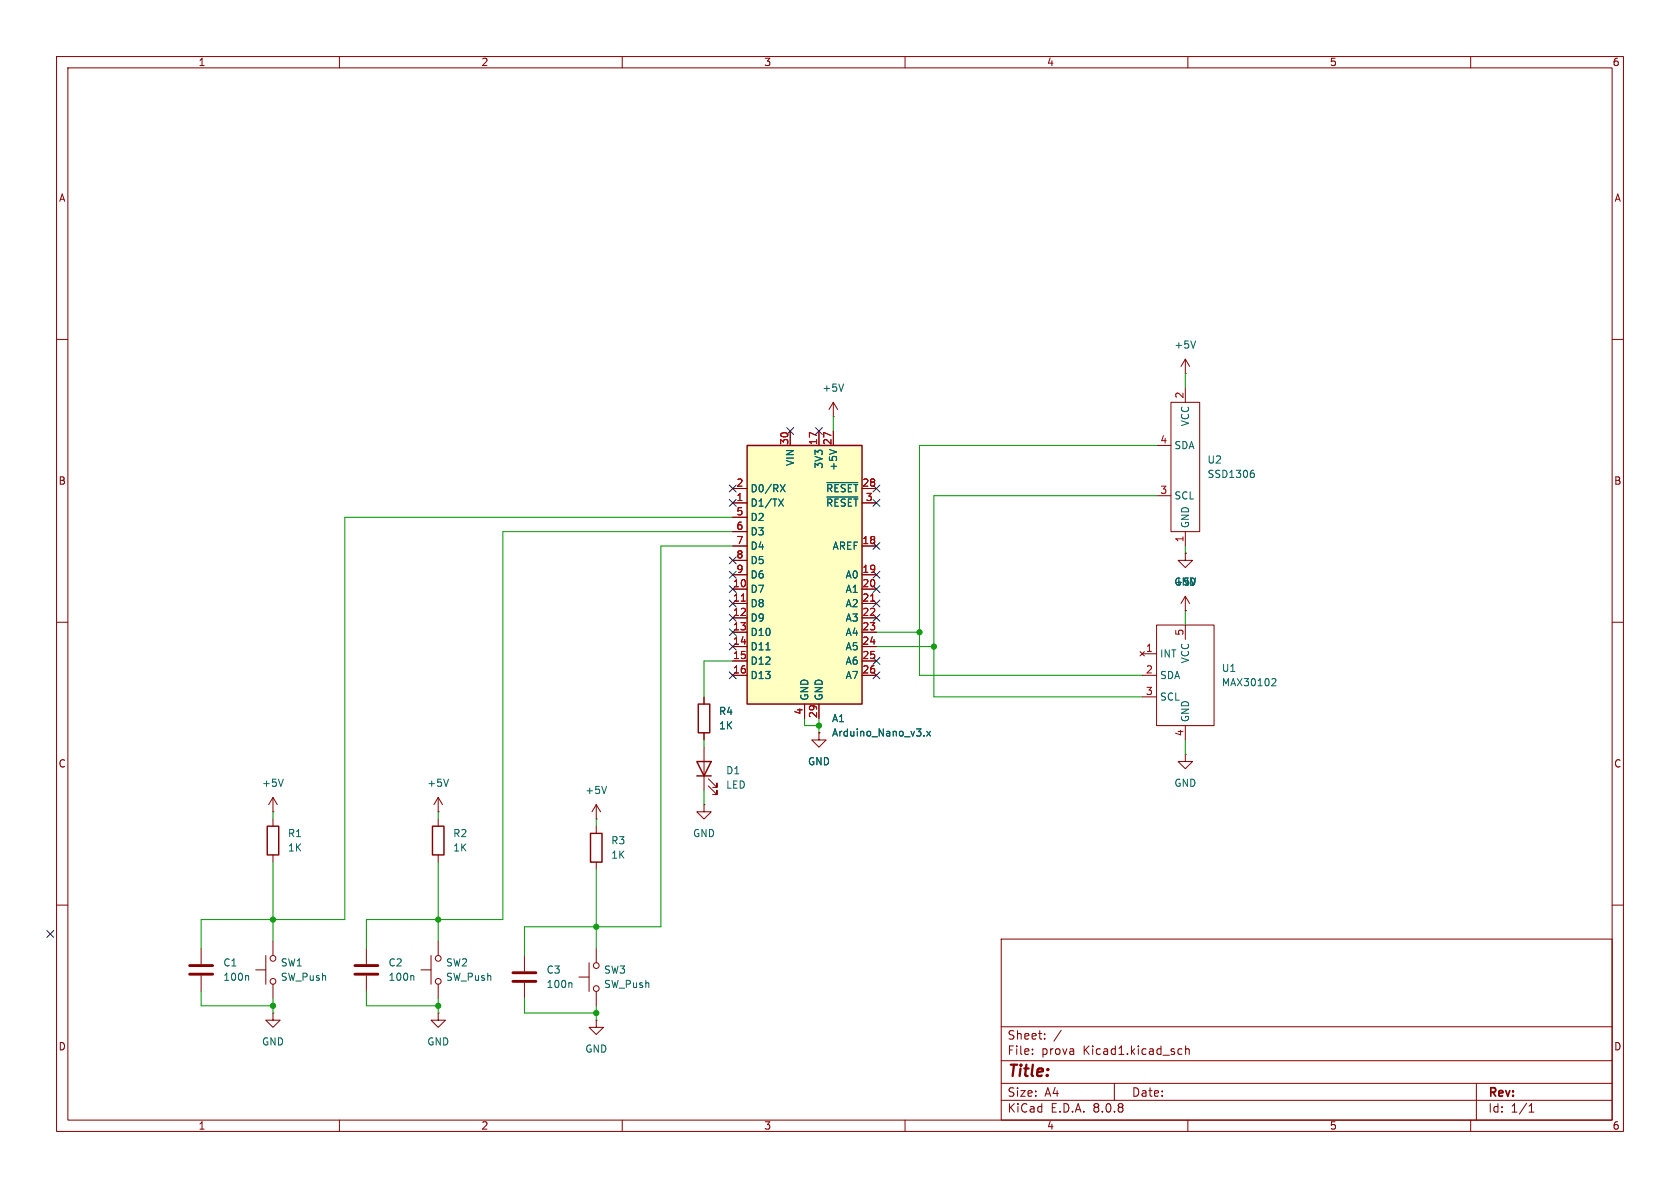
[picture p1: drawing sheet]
<svg xmlns="http://www.w3.org/2000/svg" width="297mm" height="210mm" viewBox="0 0 297 210" stroke-linecap="round" stroke-linejoin="round" font-family="sans-serif">
<g fill="none" stroke="#840000" stroke-width=".18">
<path d="M10 10h277v190h-277zM12 12h273v186h-273zM60 10v2M110 10v2M160 10v2M210 10v2M260 10v2M10 60h2M285 60h2M10 110h2M285 110h2M144.8 129.5v1.3h1.2l-1.2 1.3-1.3-1.3h1.3"/>
<path d="M144.8 129.5h.1M77.5 144.8v1.3M77.5 151.1v1.3M10 160h2M35.6 167.6v2.8M35.6 172.5v2.8M177 166h108v32h-108zM285 160h2M60 198v2M110 198v2M160 198v2M177 194.5h108"/>
<path d="M177 191.5h108M177 187.5h108M177 181.5h108M182.5 186.3v.1M182.5 185.5v.1M184.7 183.6v.1M184.7 182.8v.1M187.6 182.1l-1.3 2M197 191.5v3M208.3 186.3l.2 .1 .5-.1M209 185.5l-.5-.1-.2 .1M209.6 185.5l.2-.1 .4 .1v.9"/>
<path d="M209.6 184.9v1.5M210 198v2M260 198v2M261 191.5v6.5M270.3 196.6h.9M270.3 195.5l.4-.4v1.5"/>
</g>
<path d="M33.5 172.2h4.1M33.5 170.7h4.1" fill="none" stroke="#840000" stroke-width=".51"/>
<path d="M43.8 172.5l.2 .1v.7" fill="none" stroke="#006464" stroke-width=".18"/>
<path d="M76.5 146.1h2v5h-2z" fill="none" stroke="#840000" stroke-width=".25"/>
<path d="M132.1 78.7h20.3v45.8h-20.3z" fill="#ffffc2"/>
<path d="M132.1 78.7h20.3v45.8h-20.3zM123.2 134.6h2.5l-1.2 2.6zM123.2 137.2h2.5M123.4 124.5h2.1v5h-2.1zM47.2 146.1h2.1v5h-2.1zM104.4 147.3h2v5.1h-2z" fill="none" stroke="#840000" stroke-width=".25"/>
<g fill="none" stroke="#840000" stroke-width=".18">
<path d="M139.7 76.2v2.5M144.8 76.2v2.5M147.3 73.7h.1M147.3 71.1v2.6M147.3 76.2v2.5M147.3 71.1l-.7 1.3M147.3 71.1l.8 1.3M204.5 78.7h2.5M207 71.1h5.1v22.9h-5.1zM209.5 66h.1M209.5 63.5v2.5M209.5 68.6v2.5"/>
<path d="M209.5 63.5l-.7 1.3M209.5 63.5l.8 1.3M129.5 88.9h2.6M129.5 96.5h2.6M129.5 86.4h2.6M129.5 91.4h2.6M129.5 94h2.6M129.5 99.1h2.6M152.4 88.9h2.5M152.4 96.5h2.5M152.4 86.4h2.5M204.5 87.6h2.5"/>
<path d="M209.5 97.8v1.3h1.3l-1.3 1.2-1.2-1.2h1.2M209.5 97.8h.1M209.5 94v2.5M129.5 104.1h2.6M129.5 106.7h2.6M129.5 109.2h2.6M129.5 111.8h2.6M129.5 114.3h2.6M129.5 116.8h2.6M129.5 119.4h2.6M129.5 101.6h2.6M152.4 104.1h2.5"/>
<path d="M152.4 106.7h2.5M152.4 109.2h2.5M152.4 111.8h2.5M152.4 114.3h2.5M152.4 116.8h2.5M152.4 119.4h2.5M152.4 101.6h2.5M201.5 115.2l.8 .8M201.9 119.4h2.6M201.9 115.6h2.6M202.3 115.2l-.8 .8M204.5 110.5h10.1v17.8h-10.1z"/>
<path d="M209.5 108h.1M209.5 105.4v2.6M209.5 110.5v2.5M209.5 105.4l-.7 1.3M209.5 105.4l.8 1.3M124.5 123.2v1.3M124.5 129.5v1.3M124.5 132.1v7.6M125.2 138.9l1.5 1.6v-.8v.8h-.7M125.2 137.7l1.5 1.5v-.8v.8h-.7M142.2 124.5v2.5M144.8 129.5h.1"/>
<path d="M144.8 124.5v2.5M201.9 123.2h2.6M209.5 133.4v1.2h1.3l-1.3 1.3-1.2-1.3h1.2M209.5 133.4h.1M209.5 128.3v2.5M48.3 143.5h.1M48.3 141v2.5M48.3 144.8v1.3M48.3 151.1v1.3M48.3 141l-.8 1.2M48.3 141l.7 1.2M77.5 143.5h.1"/>
<path d="M77.5 141v2.5M77.5 141l-.8 1.2M77.5 141l.7 1.2M105.4 144.8h.1M105.4 142.2v2.6M105.4 146.1v1.2M105.4 152.4v1.3M105.4 142.2l-.8 1.3M105.4 142.2l.8 1.3M124.5 142.2v1.3h1.2l-1.2 1.3-1.3-1.3h1.3M124.5 142.2h.1M45.2 171.5h1.8"/>
<path d="M47 168.9v5.1M48.3 179.1v1.2h1.2l-1.2 1.3-1.3-1.3h1.3M48.3 179.1h.1M48.3 166.4v2.5M48.3 174v2.5M64.8 167.6v2.8M64.8 172.5v2.8M74.4 171.5h1.8M76.2 168.9v5.1M77.5 179.1v1.2h1.2l-1.2 1.3-1.3-1.3h1.3M77.5 179.1h.1M77.5 166.4v2.5"/>
<path d="M77.5 174v2.5M92.7 168.9v2.8M92.7 173.7v2.8M102.4 172.7h1.7M104.1 170.2v5.1M105.4 167.6v2.6M105.4 175.3v2.5M105.4 180.3v1.3h1.3l-1.3 1.3-1.3-1.3h1.3M105.4 180.3h.1"/>
<circle cx="48.3" cy="173.5" r=".51"/>
<circle cx="48.3" cy="169.4" r=".51"/>
<circle cx="77.5" cy="173.5" r=".51"/>
<circle cx="77.5" cy="169.4" r=".51"/>
<circle cx="105.4" cy="170.7" r=".51"/>
<circle cx="105.4" cy="174.8" r=".51"/>
</g>
<g fill="none" stroke="#006464" stroke-width=".18">
<path d="M146.6 79.5l1.3 .4M149.1 67.9l-.4 1.3M211.4 60.3l-.5 1.2M137.6 88.2l.9 1.3M137.9 85.7l.9 1.2M138.5 88.2l-.9 1.3M138.8 85.7l-.9 1.2M146.2 85.3h5.5M146.2 87.9h5.5M221.3 83.6h.2l.3 .3-.1 .4-.4 .1M221.4 83.1h.2M135.4 114.9h.7"/>
<path d="M225 120h.4l.2 .3-.8 .9h.8M50.1 137.7l-.4 1.3M79.3 137.7l-.4 1.3M107.2 139l-.4 1.3M163.4 130v.1M163.8 129.3l.7 .8M164.5 129.3l-.7 .8M73 172.5l.2 .1v.7M100.9 173.7l.2 .2v.7"/>
</g>
<path d="M131.1 106.3h.7M153.9 106.3h.7" fill="none" stroke="#a90000" stroke-width=".18"/>
<path d="M62.7 172.2h4.1M62.7 170.7h4.1M90.7 173.5h4M90.7 172h4" fill="none" stroke="#840000" stroke-width=".51"/>
<g fill="none" stroke="#009600" stroke-width=".18">
<path d="M147.3 73.7v2.5M204.5 78.7h-41.9v40.7h39.3M209.5 66v2.6M129.5 91.4h-68.5v71.2h-25.4v5M129.5 94h-40.6v68.6h-24.1v5M129.5 96.5h-12.7v67.3h-24.1v5.1M204.5 87.6h-39.4v35.6h36.8M209.5 96.5v1.3M129.5 116.8h-5v6.4M154.9 114.3h10.2M154.9 111.8h7.7M209.5 108v2.5"/>
<path d="M124.5 130.8v1.3M124.5 139.7v2.5M142.2 127v1.3h2.6M144.8 127v2.5M209.5 130.8v2.6M48.3 143.5v1.3M48.3 152.4v14M77.5 143.5v1.3M77.5 152.4v14M105.4 144.8v1.3M105.4 153.7v13.9M35.6 175.3v2.5h12.7"/>
<path d="M48.3 176.5v2.6M64.8 175.3v2.5h12.7M77.5 176.5v2.6M92.7 176.5v2.6h12.7M105.4 177.8v2.5"/>
</g>
<g fill="none" stroke="#000084" stroke-width=".18">
<path d="M139.1 75.6l1.2 1.2M140.3 75.6l-1.2 1.2M144.2 75.6l1.2 1.2M145.4 75.6l-1.2 1.2M128.9 98.5l1.2 1.2M128.9 85.8l1.2 1.2M128.9 88.3l1.2 1.2M130.1 98.5l-1.2 1.2M130.1 85.8l-1.2 1.2M130.1 88.3l-1.2 1.2M154.3 85.8l1.2 1.2M154.3 95.9l1.2 1.2"/>
<path d="M154.3 88.3l1.2 1.2M155.5 85.8l-1.2 1.2M155.5 88.3l-1.2 1.2M155.5 95.9l-1.2 1.2M128.9 101l1.2 1.2M128.9 108.6l1.2 1.2M128.9 111.2l1.2 1.2M128.9 103.5l1.2 1.2M128.9 113.7l1.2 1.2M128.9 118.8l1.2 1.2M128.9 106.1l1.2 1.2M130.1 101l-1.2 1.2"/>
<path d="M130.1 108.6l-1.2 1.2M130.1 111.2l-1.2 1.2M130.1 103.5l-1.2 1.2M130.1 113.7l-1.2 1.2M130.1 118.8l-1.2 1.2M130.1 106.1l-1.2 1.2M154.3 106.1l1.2 1.2M154.3 116.2l1.2 1.2M154.3 118.8l1.2 1.2M154.3 108.6l1.2 1.2M154.3 101l1.2 1.2M154.3 103.5l1.2 1.2"/>
<path d="M155.5 106.1l-1.2 1.2M155.5 116.2l-1.2 1.2M155.5 118.8l-1.2 1.2M155.5 108.6l-1.2 1.2M155.5 101l-1.2 1.2M155.5 103.5l-1.2 1.2M8.3 164.5l1.2 1.2M9.5 164.5l-1.2 1.2"/>
</g>
<g fill="#009600" stroke="#009600" stroke-width=".18">
<circle cx="48.3" cy="162.6" r=".46"/>
<circle cx="105.4" cy="179.1" r=".46"/>
<circle cx="48.3" cy="177.8" r=".46"/>
<circle cx="77.5" cy="177.8" r=".46"/>
<circle cx="105.4" cy="163.8" r=".46"/>
<circle cx="77.5" cy="162.6" r=".46"/>
<circle cx="162.6" cy="111.8" r=".46"/>
<circle cx="165.1" cy="114.3" r=".46"/>
<circle cx="144.8" cy="128.3" r=".46"/>
</g>
<text font-size="2.8" fill="#840000" x="178" y="190.9">Title:</text>
<g font-size="2.1" fill="#840000">
<text x="178" y="184">Sheet:</text>
<text x="178" y="186.7">File:</text>
<text x="184.1" y="186.7">prova</text>
<text x="191.5" y="186.7">Kicad1.kicad_sch</text>
<text x="178" y="196.9">KiCad</text>
<text x="178" y="194.1">Size:</text>
<text x="184.7" y="194.1">A4</text>
<text x="185.7" y="196.9">E.D.A.</text>
<text x="193.3" y="196.9">8.0.8</text>
<text x="200" y="194.1">Date:</text>
<text x="263" y="194.3">Rev:</text>
<text x="263" y="196.9">Id:</text>
<text x="267.1" y="196.9">1/1</text>
</g>
<g font-size="1.8" fill="#840000">
<text x="35" y="11.9">1</text>
<text x="85" y="11.9">2</text>
<text x="135" y="11.9">3</text>
<text x="185" y="11.9">4</text>
<text x="235" y="11.9">5</text>
<text x="285" y="11.9">6</text>
<text x="10.3" y="35.9">A</text>
<text x="285.3" y="35.9">A</text>
<text x="10.3" y="85.9">B</text>
<text x="285.3" y="85.9">B</text>
<text x="10.3" y="135.9">C</text>
<text x="285.3" y="135.9">C</text>
<text x="10.3" y="185.9">D</text>
<text x="285.3" y="185.9">D</text>
<text x="35" y="199.9">1</text>
<text x="85" y="199.9">2</text>
<text x="135" y="199.9">3</text>
<text x="185" y="199.9">4</text>
<text x="235" y="199.9">5</text>
<text x="285" y="199.9">6</text>
</g>
<g font-size="1.8" fill="#006464">
<text x="207.5" y="61.8">+5V</text>
<text x="145.3" y="69.4">+5V</text>
<text x="210.4" y="75.5" transform="rotate(-90 210.4 75.5)">VCC</text>
<text x="140.6" y="82.5" transform="rotate(-90 140.6 82.5)">VIN</text>
<text x="145.6" y="83" transform="rotate(-90 145.6 83)">3V3</text>
<text x="148.2" y="83.3" transform="rotate(-90 148.2 83.3)">+5V</text>
<text x="207.5" y="79.6">SDA</text>
<text x="213.4" y="82.1">U2</text>
<text x="132.6" y="89.8">D1/TX</text>
<text x="132.6" y="87.2">D0/RX</text>
<text x="145.9" y="87.2">~{RESET}</text>
<text x="145.9" y="89.8">~{RESET}</text>
<text x="207.5" y="88.5">SCL</text>
<text x="213.4" y="84.7">SSD1306</text>
<text x="132.6" y="92.3">D2</text>
<text x="132.6" y="94.8">D3</text>
<text x="210.4" y="93.5" transform="rotate(-90 210.4 93.5)">GND</text>
<text x="132.6" y="97.4">D4</text>
<text x="132.6" y="99.9">D5</text>
<text x="147.1" y="97.4">AREF</text>
<text x="132.6" y="105">D7</text>
<text x="132.6" y="107.5">D8</text>
<text x="132.6" y="102.5">D6</text>
<text x="149.4" y="102.5">A0</text>
<text x="149.4" y="105">A1</text>
<text x="149.4" y="107.5">A2</text>
<text x="207.5" y="103.7">+5V</text>
<text x="207.5" y="103.7">GND</text>
<text x="132.6" y="110.1">D9</text>
<text x="132.6" y="112.6">D10</text>
<text x="149.4" y="110.1">A3</text>
<text x="149.4" y="112.6">A4</text>
<text x="132.6" y="115.2">D11</text>
<text x="132.6" y="117.7">D12</text>
<text x="149.4" y="115.2">A5</text>
<text x="149.4" y="117.7">A6</text>
<text x="205" y="116.4">INT</text>
<text x="210.4" y="117.4" transform="rotate(-90 210.4 117.4)">VCC</text>
<text x="215.9" y="119">U1</text>
<text x="132.6" y="120.2">D13</text>
<text x="143.1" y="124" transform="rotate(-90 143.1 124)">GND</text>
<text x="145.6" y="124" transform="rotate(-90 145.6 124)">GND</text>
<text x="149.4" y="120.2">A7</text>
<text x="205" y="120.2">SDA</text>
<text x="205" y="124.1">SCL</text>
<text x="215.9" y="121.5">MAX30102</text>
<text x="127" y="126.6">R4</text>
<text x="127" y="129.1">1K</text>
<text x="147" y="127.9">A1</text>
<text x="147" y="130.4">Arduino_Nano_v3.x</text>
<text x="210.4" y="127.8" transform="rotate(-90 210.4 127.8)">GND</text>
<text x="128.3" y="137.1">D1</text>
<text x="142.7" y="135.5">GND</text>
<text x="46.2" y="139.3">+5V</text>
<text x="75.4" y="139.3">+5V</text>
<text x="103.4" y="140.6">+5V</text>
<text x="128.3" y="139.6">LED</text>
<text x="207.5" y="139.3">GND</text>
<text x="50.8" y="148.2">R1</text>
<text x="80" y="148.2">R2</text>
<text x="108" y="149.5">R3</text>
<text x="122.4" y="148.2">GND</text>
<text x="50.8" y="150.7">1K</text>
<text x="80" y="150.7">1K</text>
<text x="108" y="152">1K</text>
<text x="39.4" y="171">C1</text>
<text x="39.4" y="173.6">100n</text>
<text x="49.5" y="171">SW1</text>
<text x="49.5" y="173.6">SW_Push</text>
<text x="68.6" y="171">C2</text>
<text x="68.6" y="173.6">100n</text>
<text x="78.7" y="171">SW2</text>
<text x="78.7" y="173.6">SW_Push</text>
<text x="96.5" y="172.3">C3</text>
<text x="106.7" y="172.3">SW3</text>
<text x="96.5" y="174.9">100n</text>
<text x="106.7" y="174.9">SW_Push</text>
<text x="46.2" y="185">GND</text>
<text x="75.4" y="185">GND</text>
<text x="103.4" y="186.3">GND</text>
</g>
<g font-size="1.8" fill="#a90000">
<text x="209.3" y="70.6" transform="rotate(-90 209.3 70.6)">2</text>
<text x="139.4" y="78.8" transform="rotate(-90 139.4 78.8)">30</text>
<text x="144.5" y="78.8" transform="rotate(-90 144.5 78.8)">17</text>
<text x="147.1" y="78.8" transform="rotate(-90 147.1 78.8)">27</text>
<text x="205" y="78.5">4</text>
<text x="130.1" y="88.6">1</text>
<text x="130.1" y="86.1">2</text>
<text x="152.4" y="86.1">28</text>
<text x="153" y="88.6">3</text>
<text x="205" y="87.4">3</text>
<text x="130.1" y="91.2">5</text>
<text x="130.1" y="93.7">6</text>
<text x="209.3" y="96" transform="rotate(-90 209.3 96)">1</text>
<text x="130.1" y="96.3">7</text>
<text x="130.1" y="98.8">8</text>
<text x="130.1" y="101.3">9</text>
<text x="152.4" y="96.3">18</text>
<text x="152.4" y="101.3">19</text>
<text x="129.5" y="103.9">10</text>
<text x="129.5" y="106.4">11</text>
<text x="152.4" y="103.9">20</text>
<text x="152.4" y="106.4">21</text>
<text x="129.5" y="109">12</text>
<text x="129.5" y="111.5">13</text>
<text x="152.4" y="109">22</text>
<text x="152.4" y="111.5">23</text>
<text x="209.3" y="112.5" transform="rotate(-90 209.3 112.5)">5</text>
<text x="129.5" y="114">14</text>
<text x="129.5" y="116.6">15</text>
<text x="129.5" y="119.1">16</text>
<text x="152.4" y="114">24</text>
<text x="152.4" y="116.6">25</text>
<text x="152.4" y="119.1">26</text>
<text x="202.5" y="115.3">1</text>
<text x="202.5" y="119.1">2</text>
<text x="202.5" y="122.9">3</text>
<text x="142" y="126.4" transform="rotate(-90 142 126.4)">4</text>
<text x="144.5" y="127" transform="rotate(-90 144.5 127)">29</text>
<text x="209.3" y="130.2" transform="rotate(-90 209.3 130.2)">4</text>
</g>
</svg>
